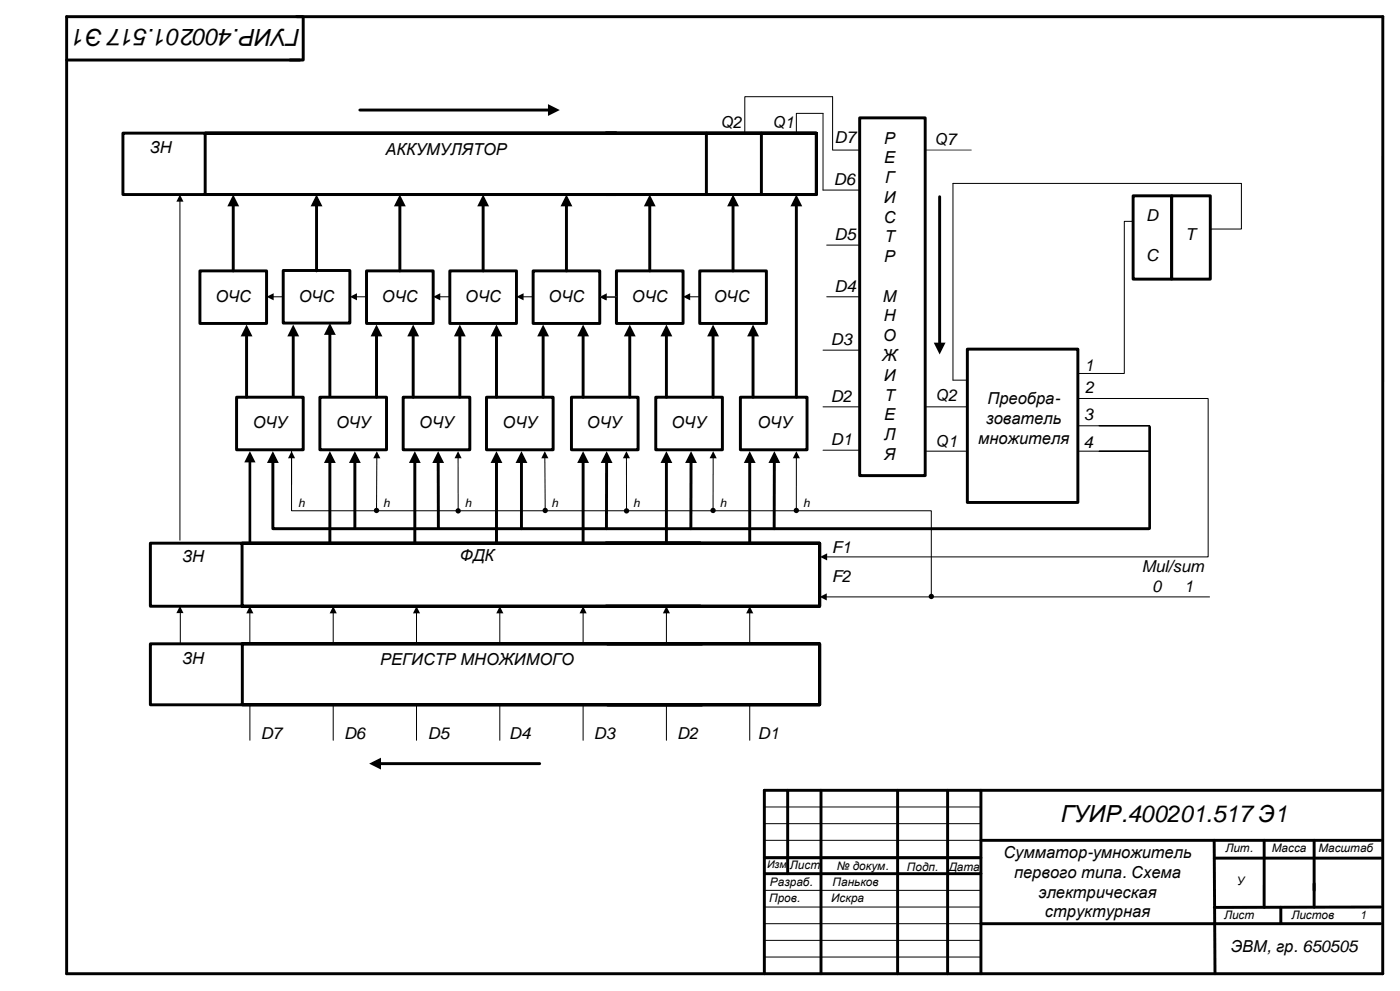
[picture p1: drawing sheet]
<svg xmlns="http://www.w3.org/2000/svg" width="420mm" height="297mm" viewBox="0 0 420 297" stroke-linecap="round" stroke-linejoin="round" font-family="sans-serif">
<path d="M250 45h10.4M248.1 73.5h11M248.1 89h11" fill="none" stroke="#000" stroke-width=".3"/>
<path d="M36.9 39.9h148.1h-123.4v18.4h123.4h-148.1z" fill-rule="evenodd" fill="#fff"/>
<path d="M36.9 39.9h148.1h-123.4v18.4h123.4h-148.1z" fill="none" stroke="#000" stroke-width=".88"/>
<path d="M181.8 39.9h63.2v18.4h-63.2h63.2v-18.4z" fill-rule="evenodd" fill="#fff"/>
<path d="M181.8 39.9h63.2v18.4h-63.2h63.2v-18.4z" fill="none" stroke="#000" stroke-width=".88"/>
<path d="M182.3 193.1h63.7v18.3h-63.7h63.7v-18.3z" fill-rule="evenodd" fill="#fff"/>
<path d="M182.3 193.1h63.7v18.3h-63.7h63.7v-18.3z" fill="none" stroke="#000" stroke-width=".88"/>
<path d="M45.1 162.9h165.1h-137.6v18.9h137.6h-165.1z" fill-rule="evenodd" fill="#fff"/>
<path d="M45.1 162.9h165.1h-137.6v18.9h137.6h-165.1z" fill="none" stroke="#000" stroke-width=".88"/>
<path d="M181.8 162.9h64.2v18.9h-64.2h64.2v-18.9z" fill-rule="evenodd" fill="#fff"/>
<path d="M181.8 162.9h64.2v18.9h-64.2h64.2v-18.9z" fill="none" stroke="#000" stroke-width=".88"/>
<path d="M290.3 104.7h33.2v46h-33.2z" fill-rule="evenodd" fill="#fff"/>
<path d="M290.3 104.7h33.2v46h-33.2z" fill="none" stroke="#000" stroke-width=".88"/>
<path d="M340.1 66.4h-2.7v45.6h-13.9M345 68.7h27.6v-13.7h-86.6v59h4.3M323.5 119.5h39.1v47.5h-114.6M269.5 122h20.8M269.5 135.3h20.8M247.9 179h115.1" fill="none" stroke="#000" stroke-width=".3"/>
<path d="M246.1 167l2.1-1.1v2.2zM246 179l2.1-1.1v2.2z" fill="#000"/>
<path d="M45.1 193.1h165.6h-138v18.3h138h-165.6z" fill-rule="evenodd" fill="#fff"/>
<g fill="none" stroke="#000" stroke-width=".88">
<path d="M20 18h70M89 5h2v13h-4M415 5h-395v287h395M282 59v44.2M88 100.4v18.7M81.9 138.4v20.1h262.9M99 138.4v24.5M106.5 138.4v19.8M124.5 138.4v24.5M131.5 138.4l.1 20M149 138.4v24.5M156.5 138.4v20.1"/>
<path d="M175 138.4v24.5M182.1 138.4l-.1 20.1M225 138.4v24.5M45.1 193.1h165.6h-138v18.3h138h-165.6zM113.9 229h48.1M236.4 237v25M246.4 237v55M269.4 237v55M284.4 237v55M294.4 237v55M414.4 237h-185v55M229.4 257.2h65"/>
<path d="M294.4 252h120M364.4 252l.2 40M364.4 257.3h50M379.4 252v20.1M394.4 252v20M229.4 262h65M294.4 277h70M384.4 272v5M414.3 277h-49.8M414.4 272l-50 .1"/>
</g>
<g fill="#000">
<path d="M80 89l2.1-1.1v2.2zM88 97.3l1.8 3.6h-3.6zM280.2 102.8h3.6l-1.8 3.5zM75 135.3l1.7 3.4h-3.4zM81.9 135.3l1.8 3.5h-3.6zM99 135.3l1.8 3.5h-3.6zM106.5 135.3l1.8 3.5h-3.6zM113.1 135.3l1.1 2.1h-2.2zM124.5 135.3l1.8 3.5h-3.6zM131.5 135.3l1.8 3.5h-3.6zM137.5 135.3l1 2.1h-2.1zM149 135.3l1.8 3.5h-3.6z"/>
<path d="M156.5 135.3l1.8 3.5h-3.6zM163.5 135.3l1.1 2.1h-2.1zM175 135.3l1.8 3.5h-3.6zM182.1 135.3l1.7 3.5h-3.5zM188 135.3l1.1 2.1h-2.2zM225 135.3l1.8 3.5h-3.6zM239 135.3l1.1 2.1h-2.2zM75 181.8l1 2.1h-2.1zM100 181.8l1.1 2.1h-2.2zM125 181.8l1.1 2.1h-2.2zM150 181.8l1.1 2.1h-2.2zM200 181.8l1.1 2.1h-2.2z"/>
<path d="M225 181.8l1.1 2.1h-2.2zM110.8 229l3.5-1.8v3.6z"/>
<circle cx="113" cy="153.1" r=".8"/>
<circle cx="137.5" cy="153.2" r=".8"/>
<circle cx="163.6" cy="153.1" r=".8"/>
<circle cx="188" cy="153.2" r=".8"/>
<circle cx="239" cy="153.1" r=".8"/>
<circle cx="279.5" cy="178.9" r=".8"/>
</g>
<g fill="none" stroke="#000" stroke-width=".3">
<path d="M81.9 89h3.1M87.5 134.9v18.3h192v25.7M113.1 137.2l-.1 15.9M137.5 137.2v16M163.5 137.2l.1 15.9M188 137.2v16M239 137.2v15.9M323.5 135.3h21.5h-15.1M323.5 127.7h21.5h-15.1M75 183.7v9.4M100 183.7v9.4M125 183.7v9.4"/>
<path d="M150 183.7v9.4M200 183.7v9.4M225 183.7v9.4M75 211.4v10.6M125 211.4v10.6M150 211.4v10.6M175 211.4v10.6M200 211.4v10.6M225 211.4v10.6M229.4 252h65M229.4 242h65M229.4 247h65"/>
<path d="M229.4 257h65M229.2 267h65M229.4 272h65M229.4 277h65M229.4 282h65M229.4 287h65"/>
</g>
<path d="M277.7 45h13.8" fill="none" stroke="#404040" stroke-width=".3"/>
<path d="M75 138.2v24.7" fill="none" stroke="#000" stroke-width=".79"/>
<path d="M85 81.1h20v15.8h-20z" fill-rule="evenodd" fill="#fff"/>
<path d="M85 81.1h20v15.8h-20zM200 138.4v24.5M207.4 138.4l-.1 20.1" fill="none" stroke="#000" stroke-width=".88"/>
<path d="M54 60.2v101.8M87.5 137.2v8.1M214 137.2v15.9M54 181.7v11.3M175 183.7v9.4M100 211.4v10.6" fill="none" stroke="#000" stroke-width=".3"/>
<g fill="#000">
<path d="M54 58.3l1.1 2.2h-2.2zM87.5 135.3l1.1 2.1h-2.2zM200 135.3l1.8 3.5h-3.6zM207.4 135.3l1.8 3.5h-3.6zM214 135.3l1.1 2.1h-2.1zM54 181.7l1.1 2.2h-2.2zM175 181.8l1.1 2.1h-2.2z"/>
<circle cx="214" cy="153.1" r=".8"/>
</g>
<path d="M71 119.1h20v15.8h-20z" fill-rule="evenodd" fill="#fff"/>
<path d="M71 119.1h20v15.8h-20z" fill="none" stroke="#000" stroke-width=".88"/>
<path d="M96 119.1h20v15.8h-20z" fill-rule="evenodd" fill="#fff"/>
<path d="M96 119.1h20v15.8h-20z" fill="none" stroke="#000" stroke-width=".88"/>
<path d="M121 119.1h20v15.8h-20z" fill-rule="evenodd" fill="#fff"/>
<path d="M121 119.1h20v15.8h-20z" fill="none" stroke="#000" stroke-width=".88"/>
<path d="M146 119.1h20v15.8h-20z" fill-rule="evenodd" fill="#fff"/>
<path d="M146 119.1h20v15.8h-20z" fill="none" stroke="#000" stroke-width=".88"/>
<path d="M171.5 119.1h20v15.8h-20z" fill-rule="evenodd" fill="#fff"/>
<path d="M171.5 119.1h20v15.8h-20z" fill="none" stroke="#000" stroke-width=".88"/>
<path d="M196.8 119.1h20v15.8h-20z" fill-rule="evenodd" fill="#fff"/>
<path d="M196.8 119.1h20v15.8h-20z" fill="none" stroke="#000" stroke-width=".88"/>
<path d="M222.2 119.1h20v15.8h-20z" fill-rule="evenodd" fill="#fff"/>
<path d="M222.2 119.1h20v15.8h-20z" fill="none" stroke="#000" stroke-width=".88"/>
<path d="M110 81.2h20v15.8h-20z" fill-rule="evenodd" fill="#fff"/>
<path d="M110 81.2h20v15.8h-20z" fill="none" stroke="#000" stroke-width=".88"/>
<path d="M135 81.2h20v15.8h-20z" fill-rule="evenodd" fill="#fff"/>
<path d="M135 81.2h20v15.8h-20z" fill="none" stroke="#000" stroke-width=".88"/>
<path d="M160 81.2h20v15.8h-20z" fill-rule="evenodd" fill="#fff"/>
<path d="M160 81.2h20v15.8h-20z" fill="none" stroke="#000" stroke-width=".88"/>
<path d="M185 81.2h20v15.8h-20z" fill-rule="evenodd" fill="#fff"/>
<path d="M185 81.2h20v15.8h-20z" fill="none" stroke="#000" stroke-width=".88"/>
<path d="M210 81.2h20v15.8h-20z" fill-rule="evenodd" fill="#fff"/>
<path d="M210 81.2h20v15.8h-20z" fill="none" stroke="#000" stroke-width=".88"/>
<path d="M60 81.2h20v15.8h-20z" fill-rule="evenodd" fill="#fff"/>
<g fill="none" stroke="#000" stroke-width=".88">
<path d="M70 61.4v19.8M239 61.4v57.7M60 81.2h20v15.8h-20zM99 100v18.7M74 100.4v18.7M113 100.4v18.7M124 100.4v18.7M138 100.4v18.7M149 100.4v18.7M163 100.4v18.7M175 100.4v18.7M189 100.4v18.7"/>
<path d="M200 100.4v18.7M214 100.4v18.7M226 100.4v18.7"/>
</g>
<g fill="#000">
<path d="M70 58.3l1.8 3.6h-3.6zM239 58.3l1.8 3.6h-3.6zM105 89l2.1-1.1v2.2zM130 89l2.1-1.1v2.2zM155 89l2.1-1.1v2.2zM74 97.3l1.8 3.6h-3.6zM99 96.9l1.8 3.5h-3.6zM113 97.3l1.8 3.6h-3.6zM124 97.3l1.8 3.6h-3.6zM138 97.3l1.8 3.6h-3.6zM149 97.3l1.8 3.6h-3.6zM163 97.3l1.8 3.6h-3.6z"/>
<path d="M175 97.3l1.8 3.6h-3.6zM189 97.3l1.8 3.6h-3.6zM200 97.3l1.8 3.6h-3.6zM214 97.3l1.8 3.6h-3.6zM226 97.3l1.8 3.6h-3.6z"/>
</g>
<path d="M106.9 89h3.1M131.9 89h3.1M156.9 89h3.1" fill="none" stroke="#000" stroke-width=".3"/>
<path d="M181.9 89h3.1" fill="none" stroke="#404040" stroke-width=".3"/>
<path d="M180 89l2.1-1.1v2.2z" fill="#404040"/>
<path d="M206.9 89h3.1" fill="none" stroke="#000" stroke-width=".3"/>
<path d="M95 58.3l1.8 3.6h-3.6zM120 58.3l1.8 3.6h-3.6zM145 58.3l1.8 3.6h-3.6zM170 58.3l1.8 3.6h-3.6zM195 58.3l1.8 3.6h-3.6zM220 58.3l1.8 3.6h-3.6zM205 89l2.1-1.1v2.2z" fill="#000"/>
<path d="M95 61.4v19.8M120 61.4v19.8M145 61.4v19.8M170 61.4v19.8M195 61.4v19.8M220 61.4v19.8" fill="none" stroke="#000" stroke-width=".88"/>
<path d="M258 35.3h19.7v107.3h-19.7z" fill-rule="evenodd" fill="#fff"/>
<path d="M108 33h56.9M258 35.3h19.7v107.3h-19.7z" fill="none" stroke="#000" stroke-width=".88"/>
<path d="M164.5 31.2l3.5 1.8-3.5 1.8z" fill="#000"/>
<path d="M340.1 58.7h11.5v25h-11.5z" fill-rule="evenodd" fill="#fff"/>
<path d="M340.1 58.7h11.5v25h-11.5z" fill="none" stroke="#000" stroke-width=".88"/>
<path d="M351.6 58.7h11.6v25h-11.6z" fill-rule="evenodd" fill="#fff"/>
<path d="M415 5v287M212 39.9v18.4M228.5 39.9v18.4M351.6 58.7h11.6v25h-11.6zM232.4 138.4l-.1 20.1" fill="none" stroke="#000" stroke-width=".88"/>
<path d="M218.1 39.9h5.4v-10.9h26.4v16M230 39.9h9v-5.9h8v23h11M181.7 89.1h3.3M247 105h11M247 135h11M247 122h11" fill="none" stroke="#000" stroke-width=".3"/>
<path d="M180 89.1l2-1v2zM232.4 135.3l1.8 3.5h-3.6z" fill="#000"/>
<path d="M345 128v30.5" fill="none" stroke="#000" stroke-width=".79"/>
<g font-size="7.1">
<text x="90.1" y="8.7" transform="rotate(-180 90.1 8.7)">ГУИР.400201.517Э1</text>
<text x="318.3" y="246.6">ГУИР.400201.517Э1</text>
</g>
<g font-size="4.9">
<text x="216.1" y="38.5">Q2</text>
<text x="231.7" y="38.5">Q1</text>
<text x="45" y="45.9">ЗН</text>
<text x="115.7" y="46.5">АККУМУЛЯТОР</text>
<text x="250.4" y="43">D7</text>
<text x="265.4" y="43.1">Р</text>
<text x="280.3" y="43.4">Q7</text>
<text x="265.4" y="49">Е</text>
<text x="250.2" y="55.5">D6</text>
<text x="265.7" y="54.9">Г</text>
<text x="265.3" y="60.8">И</text>
<text x="250.4" y="72">D5</text>
<text x="265.2" y="66.8">С</text>
<text x="344" y="66.4">D</text>
<text x="355.8" y="72">T</text>
<text x="265.5" y="72.7">Т</text>
<text x="265.4" y="78.6">Р</text>
<text x="344" y="78.3">C</text>
<text x="250.4" y="87.5">D4</text>
<text x="64.6" y="90.6">ОЧС</text>
<text x="89.6" y="90.6">ОЧС</text>
<text x="114.6" y="90.6">ОЧС</text>
<text x="139.6" y="90.6">ОЧС</text>
<text x="164.6" y="90.6">ОЧС</text>
<text x="189.6" y="90.6">ОЧС</text>
<text x="214.2" y="90.6">ОЧС</text>
<text x="265" y="90.5">М</text>
<text x="265.2" y="96.4">Н</text>
<text x="249.3" y="103.5">D3</text>
<text x="265.1" y="102.3">О</text>
<text x="264.7" y="108.3">Ж</text>
<text x="325.5" y="111.2">1</text>
<text x="265.3" y="114.2">И</text>
<text x="325.6" y="118">2</text>
<text x="249.3" y="120.5">D2</text>
<text x="265.5" y="120.1">Т</text>
<text x="280.7" y="120.3">Q2</text>
<text x="296.4" y="121.1">Преобра-</text>
<text x="325.3" y="126">3</text>
<text x="75.8" y="128.5">ОЧУ</text>
<text x="100.8" y="128.5">ОЧУ</text>
<text x="125.8" y="128.5">ОЧУ</text>
<text x="150.8" y="128.5">ОЧУ</text>
<text x="176.2" y="128.5">ОЧУ</text>
<text x="201.5" y="128.5">ОЧУ</text>
<text x="227.3" y="128.5">ОЧУ</text>
<text x="265.3" y="132">Л</text>
<text x="265.4" y="126">Е</text>
<text x="295.9" y="127.1">зователь</text>
<text x="249.3" y="133.5">D1</text>
<text x="265.3" y="137.9">Я</text>
<text x="280.7" y="134">Q1</text>
<text x="293.6" y="133">множителя</text>
<text x="325.2" y="134.5">4</text>
<text x="249.6" y="166">F1</text>
<text x="54.6" y="168.5">ЗН</text>
<text x="138" y="168.3">ФДК</text>
<text x="342.7" y="171.6">Mul/sum</text>
<text x="249.6" y="174.4">F2</text>
<text x="345.8" y="177.5">0</text>
<text x="355.4" y="177.5">1</text>
<text x="54.6" y="199.1">ЗН</text>
<text x="114.1" y="199.4">РЕГИСТР МНОЖИМОГО</text>
<text x="78.2" y="221.5">D7</text>
<text x="103.2" y="221.5">D6</text>
<text x="128.4" y="221.5">D5</text>
<text x="152.8" y="221.5">D4</text>
<text x="178.2" y="221.5">D3</text>
<text x="203.2" y="221.5">D2</text>
<text x="227.5" y="221.5">D1</text>
<text x="301.1" y="257.3">Сумматор-умножитель</text>
<text x="304.4" y="263.2">первого типа. Схема</text>
<text x="311.7" y="269.2">электрическая</text>
<text x="313.6" y="275.1">структурная</text>
<text x="369.4" y="285.5">ЭВМ, гр. 650505</text>
</g>
<g font-size="3.5">
<text x="89.5" y="152.1">h</text>
<text x="115" y="152.1">h</text>
<text x="139.5" y="152.1">h</text>
<text x="165.5" y="152.1">h</text>
<text x="190" y="152">h</text>
<text x="216" y="152.1">h</text>
<text x="241" y="152.1">h</text>
<text x="367.7" y="255.6">Лит.</text>
<text x="381.7" y="255.6">Масса</text>
<text x="395.7" y="255.5">Масштаб</text>
<text x="237.1" y="260.6">Лист</text>
<text x="251.1" y="260.8">№ докум.</text>
<text x="272.2" y="261.3">Подп.</text>
<text x="284.7" y="261.3">Дата</text>
<text x="231.1" y="265.6">Разраб.</text>
<text x="249.9" y="265.6">Паньков</text>
<text x="371.2" y="265.5">У</text>
<text x="230.9" y="270.5">Пров.</text>
<text x="249.5" y="270.6">Искра</text>
<text x="367.3" y="275.6">Лист</text>
<text x="387.6" y="275.5">Листов</text>
<text x="408.1" y="275.6">1</text>
</g>
<text font-size="3.2" x="230.2" y="260.4">Изм.</text>
</svg>
